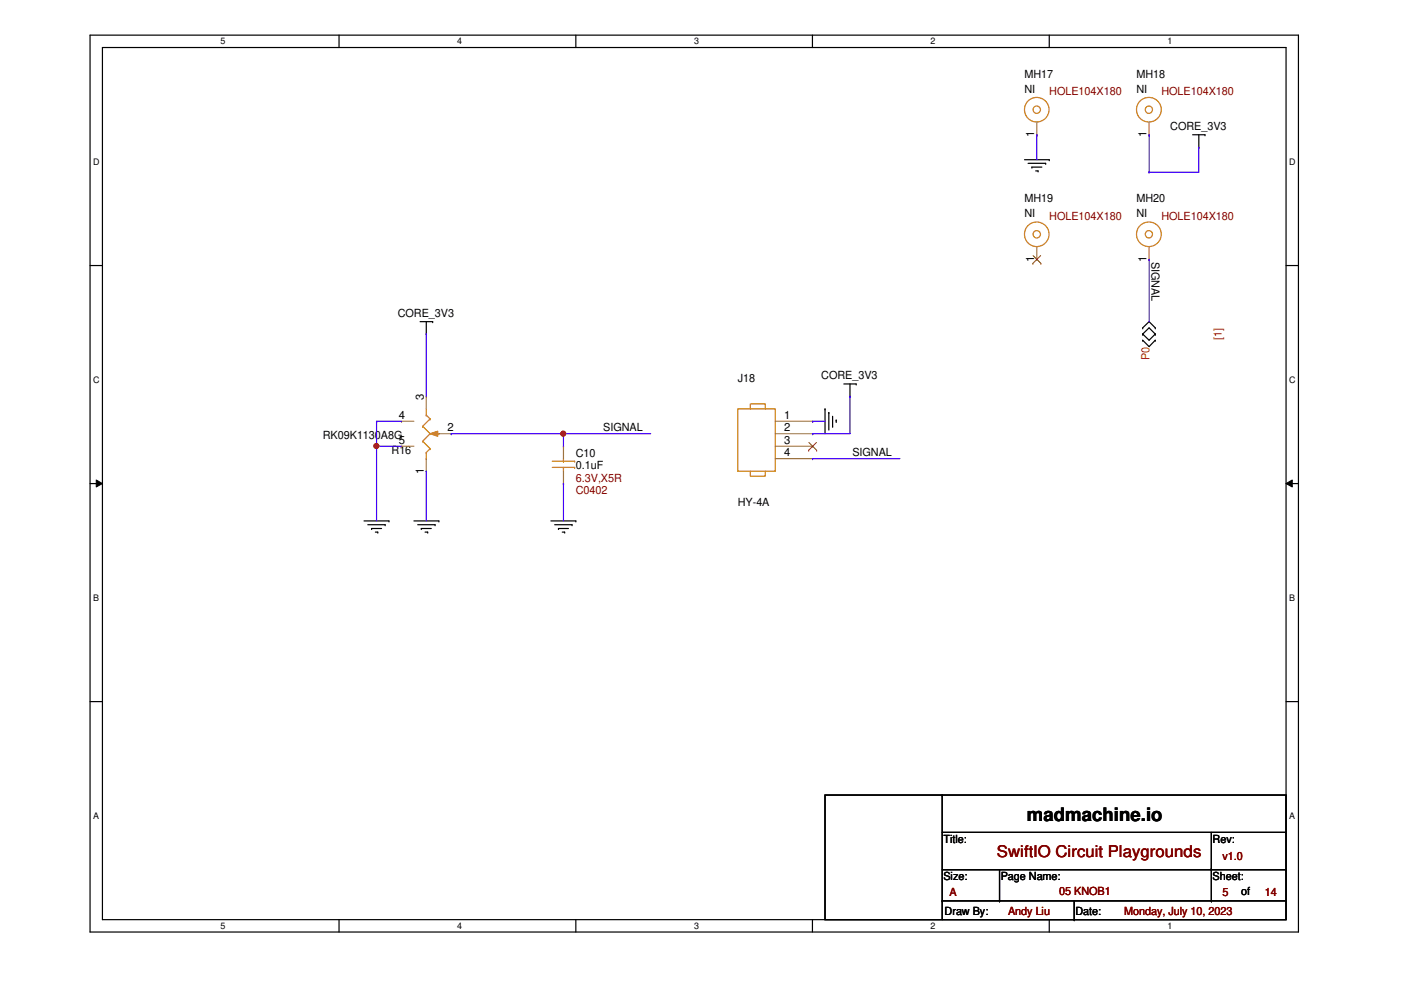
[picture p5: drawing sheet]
<svg xmlns="http://www.w3.org/2000/svg" width="297mm" height="210mm" viewBox="0 0 297 210" stroke-linecap="round" stroke-linejoin="round" font-family="sans-serif">
<path d="M19.1 7.5h256.2v190.1h-256.2zM21.7 10.1h251v184.9h-251z" fill="none" stroke="#000" stroke-width=".25"/>
<g fill="#fff">
<path d="M46.8 7.7h1v2.1h-1z"/>
<path d="M46.8 195.2h1v2.2h-1z"/>
</g>
<path d="M71.9 7.5v2.6M71.9 195v2.6" fill="none" stroke="#000" stroke-width=".25"/>
<g fill="#fff">
<path d="M96.9 7.7h1.1v2.1h-1.1z"/>
<path d="M96.9 195.2h1.1v2.2h-1.1z"/>
</g>
<path d="M122.1 7.5v2.6M122.1 195v2.6" fill="none" stroke="#000" stroke-width=".25"/>
<g fill="#fff">
<path d="M147.2 7.7h1v2.1h-1z"/>
<path d="M147.2 195.2h1v2.2h-1z"/>
</g>
<path d="M172.3 7.5v2.6M172.3 195v2.6" fill="none" stroke="#000" stroke-width=".25"/>
<g fill="#fff">
<path d="M197.3 7.7h1v2.1h-1z"/>
<path d="M197.3 195.2h1v2.2h-1z"/>
</g>
<path d="M222.5 7.5v2.6M222.5 195v2.6" fill="none" stroke="#000" stroke-width=".25"/>
<g fill="#fff">
<path d="M247.5 7.7h1v2.1h-1z"/>
<path d="M247.5 195.2h1v2.2h-1z"/>
<path d="M19.8 33.2h1.3v2.1h-1.3z"/>
<path d="M273.3 33.2h1.4v2.1h-1.4z"/>
<path d="M19.8 79.4h1.3v2.1h-1.3z"/>
<path d="M273.3 79.4h1.4v2.1h-1.4z"/>
</g>
<path d="M19.1 56.3h2.6M272.7 56.3h2.6" fill="none" stroke="#000" stroke-width=".25"/>
<g fill="#fff">
<path d="M19.8 125.6h1.2v2.2h-1.2z"/>
<path d="M273.3 125.6h1.3v2.2h-1.3z"/>
</g>
<path d="M19.1 102.5h2.6M272.7 102.5h2.6" fill="none" stroke="#000" stroke-width=".25"/>
<path d="M20.4 101.8l1.3 .7-1.3 .8zM272.7 102.5l1.3-.7v1.5z" fill="#000"/>
<path d="M20.4 101.8l1.3 .7-1.3 .8zM272.7 102.5l1.3-.7v1.5z" fill="none" stroke="#000" stroke-width=".21"/>
<g fill="#fff">
<path d="M19.8 171.9h1.2v2.1h-1.2z"/>
<path d="M273.3 171.9h1.3v2.1h-1.3z"/>
</g>
<g fill="none" stroke="#000" stroke-width=".25">
<path d="M217.2 33.9h5.3M218 34.6h3.7M218.8 35.4h.1M218.8 35.4h2.1M219.6 36.2h.5M220.1 36.2h.1M221.7 34.6h.1M222.5 33.9h.1M252.9 28.6h2.6M254.2 31.2h.1M254.2 28.6v2.6M255.5 28.6h.1"/>
<path d="M89.1 68.2h2.6M90.4 70.8h.1M90.4 68.2v2.6M91.7 68.2h.1M242.3 69.5h.1M242.3 70.8h.1M242.3 72.1h.1M242.3 69.5l1.3-1.3 1.3 1.3M242.3 70.8l1.3-1.3 1.3 1.3M242.3 72.1l1.3 1.4 1.3-1.4M242.3 70.8l1.3 1.3 1.3-1.3M244.9 69.5h.1"/>
<path d="M244.9 70.8h.1M244.9 72.1h.1M174.9 86.7h.1M174.9 86.7v5.2M175.7 87.5h.1M175.7 87.5v3.7M176.5 90.4h.1M176.5 88.3v2.1M177.3 89.1h.1M177.3 89.1v.5M178.9 81.4h2.6M180.2 84h.1"/>
<path d="M180.2 81.4v2.6M181.5 81.4h.1M77.2 110.4h5.3M78 111.3h3.7M78.8 112.1h.1M78.8 112.1h2.1M79.6 112.8h.5M80.1 112.8h.1M81.7 111.3h.1M82.5 110.4h.1M87.8 110.4h5.2M88.6 111.3h3.6"/>
<path d="M89.3 112.1h.1M89.3 112.1h2.1M90.1 112.8h.6M90.7 112.8h.1M92.2 111.3h.1M93 110.4h.1M116.8 110.4h5.3M117.6 111.3h3.7M118.4 112.1h.1M118.4 112.1h2.1M119.2 112.8h.5M119.7 112.8h.1"/>
<path d="M121.3 111.3h.1M122.1 110.4h.1M19.1 148.8h2.6M272.7 148.8h2.6M174.9 168.6h97.8v26.4h-97.8zM199.8 168.6h.1M199.8 168.6v26.4M199.8 176.5h72.9M256.8 176.5v14.5M272.7 176.5h.1M199.8 191h.1M199.8 191h72.9"/>
<path d="M199.8 184.4h72.9M211.9 191h.1M211.9 184.4v6.6M227.8 195h.1M227.8 191v4M256.8 184.4h.1M256.8 191h.1M272.7 184.4h.1"/>
</g>
<g fill="none" stroke="#cc8006" stroke-width=".25">
<path d="M89.6 90.4h.1M89.6 93.6h.1M89.6 90.4l1.6 1.5M89.6 93.6l1.6 1.5M90.4 88h.1M90.4 95.9h.1M90.4 97.2h.1M90.4 86.7v1.3M90.4 95.9v1.3M90.4 88l.8 .8M91.2 88.8h.1M91.2 91.9h.1"/>
<path d="M91.2 95.1h.1M91.2 88.8l-1.6 1.6M91.2 91.9l-1.6 1.7M91.2 95.1l-.8 .8M92.5 91.9h.5M93 91.9h.1M117.1 97.8h4.7M117.1 99.1h4.7M119.5 99.1h.1M119.5 97.8h.1M119.5 97.2v.6M119.5 99.1v.8"/>
<path d="M121.8 97.8h.1M121.8 99.1h.1M156.4 86.7h8v13.2h-8zM159.1 99.9v1.1h3.2v-1.1M159.1 86.7v-1.1h3.2v1.1"/>
<circle cx="219.8" cy="23.3" r="2.61"/>
<circle cx="219.8" cy="23.3" r=".78"/>
<circle cx="243.6" cy="23.2" r=".77"/>
<circle cx="243.6" cy="23.3" r="2.62"/>
<circle cx="219.8" cy="49.7" r="2.61"/>
<circle cx="219.8" cy="49.7" r=".78"/>
<circle cx="243.6" cy="49.7" r=".77"/>
<circle cx="243.6" cy="49.7" r="2.62"/>
</g>
<g fill="none" stroke="#a84" stroke-width=".25">
<path d="M219.8 28.6h.1M219.8 25.9v2.7M243.6 28.6h.1M243.6 25.9v2.7M219.8 55h.1M219.8 52.3v2.7M243.6 55h.1M243.6 52.3v2.7M119.5 94.6h.1M119.5 94.6v2.6M119.5 99.9v2.6M164.4 89.3h7.9"/>
<path d="M164.4 91.9h7.9M164.4 94.6h7.9M164.4 97.2h7.9M172.3 89.3h.1M172.3 91.9h.1M172.3 94.6h.1M172.3 97.2h.1M119.5 102.5h.1"/>
</g>
<path d="M219 55.8h.1M219 54.2l1.7 1.6M220.6 54.2l-1.6 1.6M220.7 55.8h.1M171.5 95.5h.1M171.5 93.8l1.6 1.7M173.1 93.8l-1.6 1.7M173.1 95.5h.1" fill="none" stroke="#804000" stroke-width=".21"/>
<path d="M91.2 91.9l1.6-.5v1.1z" fill="#cc8006"/>
<path d="M91.2 91.9l1.6-.5v1.1z" fill="none" stroke="#cc8006" stroke-width=".25"/>
<path d="M85.1 89.3h.1M85.1 94.6h.1M85.1 89.3h2.7M85.1 94.6h2.7M90.4 84h.1M90.4 99.9h.1M90.4 84v2.7M90.4 97.2v2.7M93 91.9h2.7M95.7 91.9h.1" fill="none" stroke="#a84" stroke-width=".25"/>
<path d="M90.4 70.8h.1M90.4 70.8v13.2M95.7 91.9h.1M95.7 91.9h23.8M172.3 89.3h.1M172.3 91.9h.1M172.3 97.2h.1M172.3 89.3h2.6M172.3 97.2h18.5M180.2 84h.1M180.2 84v7.9h-7.9" fill="none" stroke="#4200ff" stroke-width=".25"/>
<circle cx="119.4" cy="91.9" r=".51" fill="#f00"/>
<circle cx="119.4" cy="91.9" r=".51" fill="none" stroke="#f00" stroke-width=".25"/>
<g fill="none" stroke="#4200ff" stroke-width=".25">
<path d="M219.8 28.6h.1M219.8 28.6v5.3M243.6 28.6h.1M243.6 36.5h.1M243.6 28.6v7.9M254.2 31.2h.1M254.2 31.2v5.3h-10.6M243.6 55h.1M243.6 55v13.2M79.8 89.3h.1M79.8 94.6h.1M79.8 89.3h5.3"/>
<path d="M79.8 89.3v21.1M79.8 94.6h5.3M90.4 99.9h.1M90.4 99.9v10.5M119.5 91.9h.1M119.5 91.9v2.7M119.5 91.9h18.5M119.5 102.5h.1M119.5 102.5v7.9"/>
</g>
<circle cx="79.8" cy="94.6" r=".51" fill="#f00"/>
<circle cx="79.8" cy="94.6" r=".51" fill="none" stroke="#f00" stroke-width=".25"/>
<circle cx="119.4" cy="91.9" r=".51" fill="#f00"/>
<circle cx="119.4" cy="91.9" r=".51" fill="none" stroke="#f00" stroke-width=".25"/>
<circle cx="79.8" cy="94.6" r=".51" fill="#f00"/>
<circle cx="79.8" cy="94.6" r=".51" fill="none" stroke="#f00" stroke-width=".25"/>
<text font-size="3.9" x="217.7" y="174.1">madmachine.io</text>
<text font-size="3.4" fill="#800000" x="211.4" y="181.7">SwiftIO Circuit Playgrounds</text>
<g font-size="2.4">
<text x="217.2" y="16.5">MH17</text>
<text x="241" y="16.5">MH18</text>
<text x="217.2" y="19.7">NI</text>
<text x="241" y="19.7">NI</text>
<text x="219.3" y="29.1" transform="rotate(-90 219.3 29.1)">1</text>
<text x="243.1" y="29.1" transform="rotate(-90 243.1 29.1)">1</text>
<text x="248.1" y="27.6">CORE_3V3</text>
<text x="217.2" y="42.9">MH19</text>
<text x="217.2" y="46.1">NI</text>
<text x="241" y="42.9">MH20</text>
<text x="241" y="46.1">NI</text>
<text x="219.3" y="55.5" transform="rotate(-90 219.3 55.5)">1</text>
<text x="243.1" y="55.5" transform="rotate(-90 243.1 55.5)">1</text>
<text x="244.1" y="55.5" transform="rotate(90 244.1 55.5)">SIGNAL</text>
<text x="84.3" y="67.2">CORE_3V3</text>
<text x="156.4" y="80.9">J18</text>
<text x="174.1" y="80.4">CORE_3V3</text>
<text x="84.6" y="88.8">4</text>
<text x="89.8" y="84.8" transform="rotate(-90 89.8 84.8)">3</text>
<text x="166.2" y="88.8">1</text>
<text x="68.5" y="93.1">RK09K1130A8G</text>
<text x="84.6" y="94.1">5</text>
<text x="94.9" y="91.4">2</text>
<text x="127.9" y="91.4">SIGNAL</text>
<text x="166.2" y="91.4">2</text>
<text x="166.2" y="94.1">3</text>
<text x="83" y="96.3">R16</text>
<text x="89.8" y="100.5" transform="rotate(-90 89.8 100.5)">1</text>
<text x="122.1" y="96.8">C10</text>
<text x="122.1" y="99.4">0.1uF</text>
<text x="166.2" y="96.7">4</text>
<text x="180.7" y="96.7">SIGNAL</text>
<text x="156.4" y="107.4">HY-4A</text>
<text x="200" y="178.7">Title:</text>
<text x="257.1" y="178.7">Rev:</text>
<text x="200" y="186.6">Size:</text>
<text x="212.2" y="186.6">Page Name:</text>
<text x="257.1" y="186.6">Sheet:</text>
<text x="263.1" y="189.8">of</text>
<text x="200.3" y="194">Draw By:</text>
<text x="228" y="194">Date:</text>
</g>
<g font-size="2.4" fill="#800000">
<text x="222.5" y="20.2">HOLE104X180</text>
<text x="246.3" y="20.2">HOLE104X180</text>
<text x="222.5" y="46.6">HOLE104X180</text>
<text x="246.3" y="46.6">HOLE104X180</text>
<text x="122.1" y="104.7">C0402</text>
<text x="122.1" y="102.1">6.3V,X5R</text>
<text x="259.2" y="182.4">v1.0</text>
<text x="201.3" y="190.1">A</text>
<text x="224.6" y="189.8">05 KNOB1</text>
<text x="259.2" y="190.1">5</text>
<text x="268.2" y="190.1">14</text>
<text x="213.7" y="194">Andy Liu</text>
<text x="238.3" y="194">Monday, July 10, 2023</text>
</g>
<g font-size="2.4" fill="#f00">
<text x="243.7" y="76.4" transform="rotate(-90 243.7 76.4)">P0</text>
<text x="259" y="72.1" transform="rotate(-90 259 72.1)">[1]</text>
</g>
<g font-size="1.9">
<text x="46.8" y="9.4">5</text>
<text x="96.9" y="9.4">4</text>
<text x="147.2" y="9.4">3</text>
<text x="197.3" y="9.4">2</text>
<text x="247.5" y="9.4">1</text>
<text x="19.8" y="34.9">D</text>
<text x="273.3" y="34.9">D</text>
<text x="19.8" y="81.1">C</text>
<text x="273.3" y="81.1">C</text>
<text x="19.8" y="127.3">B</text>
<text x="273.3" y="127.3">B</text>
<text x="19.8" y="173.6">A</text>
<text x="273.3" y="173.6">A</text>
<text x="46.8" y="196.9">5</text>
<text x="96.9" y="196.9">4</text>
<text x="147.2" y="196.9">3</text>
<text x="197.3" y="196.9">2</text>
<text x="247.5" y="196.9">1</text>
</g>
</svg>
